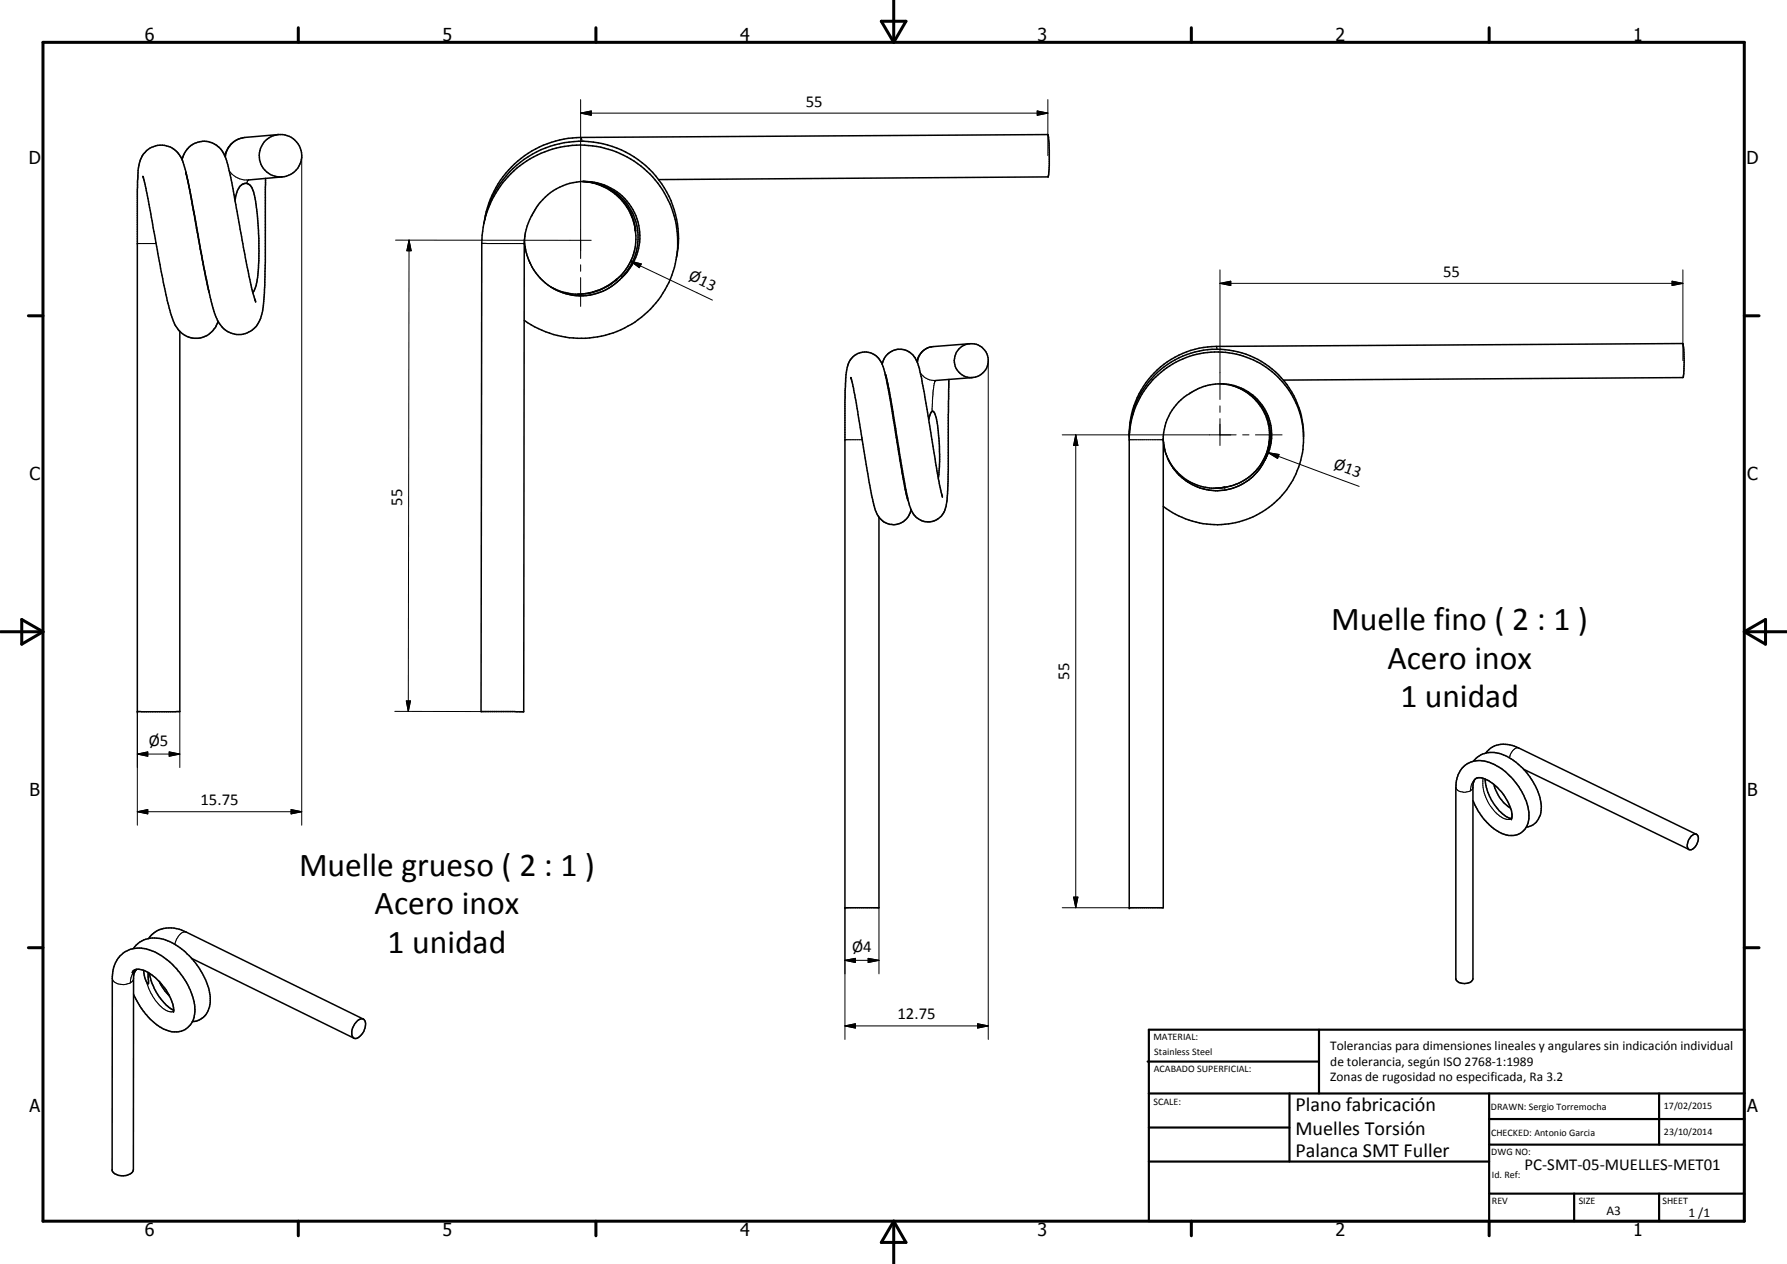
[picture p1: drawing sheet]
<svg xmlns="http://www.w3.org/2000/svg" width="420mm" height="297mm" viewBox="0 0 420 297" stroke-linecap="round" stroke-linejoin="round" font-family="sans-serif">
<g fill="none" stroke="#000" stroke-width=".35">
<path d="M42.8 37.5a5.3 5.3 0 0 1 5.1-4.3 5.3 5.3 0 0 1 5.3 4.2 249.2 249.2 0 0 1 4 20.7l1.9 9.4 1 3.3M65.5 31.6l-7.9 .7a5.2 5.2 0 0 0-4.5 3.5l-.2 .9M246.3 31.6h.1M246.3 31.6l-109.7 .7a23.1 23.1 0 0 0-22.7 19.4M246.4 31.6l.3 3.7v3.6l-.2 2.7-91.7 .6M33.6 41.4v.2M33.6 41.5h.1M33.6 41.6l1.2 5.1 2.5 13.8a88 88 0 0 0 3.8 15.7 5.4 5.4 0 0 0 5.3 3.3 5.4 5.4 0 0 0 4.9-4M43.7 40.6l.1 .5M43.8 41.1l.2 .5M43.8 41.1l1.4 6.3 3.1 17.7 .9 3.6M43.8 41.1l-.8-3a5.2 5.2 0 0 0-4.4-4 5.2 5.2 0 0 0-5.3 2.8l-.5 1.4-.3 1.7-.2 4.5v122.7h10v-89.3"/>
<path d="M44 41.7l.1 .4M44.1 42.3l.1 .4M44.2 42.9l3.8 20.3M45.5 49.6l.1 .6M55.3 47a4 4 0 0 1 2.3-3.9 2.1 2.1 0 0 1 2 1.9l.9 5.2 .4 5.8v5.3a16.1 16.1 0 0 1-1.3 7.3l-.1 .1M62.4 41.9v19.7a65.6 65.6 0 0 1-.9 12.3 5.4 5.4 0 0 1-4.9 4.7 5.4 5.4 0 0 1-5.6-3.8 72.4 72.4 0 0 1-2.9-11.2M66.4 41.6l-7.9 .7M113.8 52.5l-.4 2.8-.1 1.9-.2 110 10 .1 .2-110.9M114 51.5a23 23 0 0 1 26.6-17 23 23 0 0 1 18.5 25.6 22.8 22.8 0 0 1-35.8 15.2M114 51.5a23 23 0 0 1 26.5-18 23 23 0 0 1 18.7 25.9l-.2 1.1M114 51.5l-.3 1.1M123.3 56.4a15 15 0 0 1 2.4-6.9 13.2 13.2 0 0 1 14.2-6.6 13.2 13.2 0 0 1 10.5 11.6 12.8 12.8 0 0 1-4.1 10.7"/>
<path d="M123.3 56.3a13.3 13.3 0 0 0 20.5 11l2.4-2.1M136.9 42.7a13.2 13.2 0 0 1 12.4 10.9v.2M137.1 42.7a12.6 12.6 0 0 1 12.3 11.4v-.3M137.2 42.6a13.2 13.2 0 0 1 11.7 7.9 13.2 13.2 0 0 1-2 13.9l-.7 .8M149.3 53.8a12.7 12.7 0 0 1-4.4 12M47.8 62.1h.1M144.3 66.2l-.6 .4a13.9 13.9 0 0 1-7.9 2.5M144.3 66.2a13.1 13.1 0 0 1-14.8 1.2M144.8 65.8l-.5 .4M144.9 65.7l-.1 .1M144.9 65.7h.1M145 65.7l-.7 .5"/>
<path d="M146.2 65.2v.1M146.2 65.2h.1M200.1 88.7l.6 2.5 1.7 10.1a184.3 184.3 0 0 0 3.2 17.8 4.6 4.6 0 0 0 6.1 3.9 4.3 4.3 0 0 0 2.5-3.2M207.4 85.6a4.2 4.2 0 0 1 3.3-3.5 4.2 4.2 0 0 1 4.4 1.9l.2 .4a38.6 38.6 0 0 1 2.3 9.6l2.3 13.9a52.3 52.3 0 0 0 1.7 8.6v.1M207.4 85.6l.7 2 .8 4.1 3.1 19.2 1.4 6.4M207.4 85.6a4.3 4.3 0 0 0-4.7-2.8 4.3 4.3 0 0 0-3.6 4.1l-.3 2.1-.1 5v119.3h8v-91.8M208.2 88.1l1.3 5.7 2.7 16.9a37.6 37.6 0 0 0 2.4 9.8 4.2 4.2 0 0 0 4.6 2 4.2 4.2 0 0 0 3.3-3.9l.4-5.4 .2-24M219.2 96.6a2.36 2.36 0 0 0-.9 2M219.2 96.6h.1M219.3 96.6a1.82 1.82 0 0 1 .8 1.6 52.3 52.3 0 0 1 .5 14.2M228 80.8l-8.6 .6a4.3 4.3 0 0 0-3.8 3.5M228.7 88.7l-8.7 .7"/>
<path d="M287.6 90.2a12.3 12.3 0 0 1 10 17.4l-.1 .2M289.7 90.6a12.2 12.2 0 0 1 8.6 9.5 12.2 12.2 0 0 1-4.6 12 12.1 12.1 0 0 1-5.8 2.4M301.7 89.3l94-.6 .3-3-.1-3.6-.3-1.4-109.6 .7a20.7 20.7 0 0 0-20.5 19.9v112h8v-110.8a13.8 13.8 0 0 1 12.3-12.2 11.9 11.9 0 0 1 11.7 17.6v-.1M265.5 102a20.6 20.6 0 0 1 24.9-19.5 20.6 20.6 0 0 1 14.6 28.1 20.4 20.4 0 0 1-31.5 8.4M273.5 103.5a12.5 12.5 0 0 0 1 4.2M274.5 107.7a13.1 13.1 0 0 0 5.7 6.1 12.5 12.5 0 0 0 17.3-6M274.5 107.7l.2 .4M274.8 108.2a12.2 12.2 0 0 0 11.7 6.5M287.4 114.6l-1.4 .1M287.6 114.6l-.8 .1M287.9 114.5l-.3 .1M287.9 114.5h.1"/>
<path d="M306.5 102.2a20.5 20.5 0 0 0-20.6-19.5 20.5 20.5 0 0 0-20.4 19.8M346.4 178.9a6.1 6.1 0 0 1 8-1.1 14.7 14.7 0 0 1 5 4.3 11.7 11.7 0 0 1 2.8 9.2 4 4 0 0 1-3.4 3.1M349.3 177a5.6 5.6 0 0 1 6.8-1.7l42.8 20.8M346.3 188.1l.5 1.2a13 13 0 0 0 7.3 6.9 4.2 4.2 0 0 0 5.4-3.9l-.1-1.7-.5-2.1a15.8 15.8 0 0 0-8.8-9.3 5.6 5.6 0 0 0-7.8 5.5v45.5a2.5 2.5 0 0 0 4 0v-45.5a1.71 1.71 0 0 1 .8-1.8 1.71 1.71 0 0 1 1.9 .1 11.6 11.6 0 0 1 6.5 8.3l-.1 1.1M349.2 183.1v.3a11.4 11.4 0 0 0 1.4 4.6 8.6 8.6 0 0 0 4.7 4.4h.1M351.2 184.3a10 10 0 0 0 2.1 4.1l1.9 1.5M355.4 192.4h.1M358.2 180.8l39 18.8M397.7 196.5a.88 .88 0 0 1 .8-.5 .88 .88 0 0 1 .8 .6 3.1 3.1 0 0 1-1.6 3.1 .93 .93 0 0 1-.9-.4 .93 .93 0 0 1 0-1.1l.3-.9zM31.3 222.9a6.8 6.8 0 0 1 9.1-1.4 17.9 17.9 0 0 1 9 12.7 6 6 0 0 1-1.5 4.8l-1.1 .7-1.6 .4M31.4 228.1l.7-.3-.9 .9-.1-.3zM31.8 228.2l-.4 1.4v45.3a2.28 2.28 0 0 1-2.8 1.4 2.05 2.05 0 0 1-2.2-1.4v-45.4a6.4 6.4 0 0 1 9.2-6.1 17.8 17.8 0 0 1 10.2 13.1 5 5 0 0 1-3.9 6 8.6 8.6 0 0 1-6.9-3.3l-2.1-2.8-1.5-2.8"/>
<path d="M32.1 227.8a6.6 6.6 0 0 1 4.6 2.1l.9 .9a11.6 11.6 0 0 1 3.2 6.7v.3M33.8 228a4.6 4.6 0 0 0 1 3.2l.1-.1-.1-2.6M35 220.6a6.4 6.4 0 0 1 8.3-1.8l42.1 20.7M35.1 228.7a13.7 13.7 0 0 0 4.2 7.6l1.5 1.1M37.5 230.6l.7 1.5 1.6 2M45 225.2l38.2 18.8M83.9 240.1a1.17 1.17 0 0 1 1.9-.3 3.4 3.4 0 0 1-2.3 4.3 1.48 1.48 0 0 1-.7-2.1l.6-1.4z"/>
<circle cx="65.9" cy="36.6" r="5"/>
<circle cx="228.4" cy="84.7" r="4"/>
</g>
<g fill="none" stroke="#000" stroke-width=".25">
<path d="M57.6 32.3a5.1 5.1 0 0 0-4.6 4.7M136.6 32.3l.3 .9M32.3 57.2h.1M32.3 57.2h4.4M53.9 40.1a5 5 0 0 0 4.6 2.2M58.4 42.3l-.4 .8M113.3 57.2h10M123.3 57.2h.1M123.5 54.9l-.2 2.3M149.3 58.3a12.6 12.6 0 0 1-4.3 7.4M124.4 61.4a13 13 0 0 0 21.8 3.9M216.4 87.6a4 4 0 0 0 3.6 1.8 7.6 7.6 0 0 0-.7 4l-.2 3.3"/>
<path d="M219.4 81.4a4 4 0 0 0-3.7 3.9M286 81.4l.2 .7M198.7 103.3h.1M198.7 103.3h4M202.6 102.9v.4M210.8 102.2v1M265.5 103.3h.1M265.5 103.3h8M273.5 103a12.6 12.6 0 0 0 14.9 12.1 12.5 12.5 0 0 0 9.1-7.2M298.5 102.4a12.3 12.3 0 0 1-10.8 12.2M357.1 175.8a2.32 2.32 0 0 0-2.2 2.3M342.3 185a1.69 1.69 0 0 0 1.8 1.2l1.6-.4"/>
<path d="M346.3 185l-.1 .4-.5 .4M347 182.9l-.5 .5-.4 .7-.4 1.7M348.7 182.9a9.8 9.8 0 0 0 4.9 9.5 2.17 2.17 0 0 0 1.8 0M43.8 219.1a2.49 2.49 0 0 0-2.5 2.1l-.2 .7M26.4 229.9a1.83 1.83 0 0 0 2 1.4l1 .1 1.2-.4M31.3 228.6a3.9 3.9 0 0 0-.7 2.4M31.4 229.9l-.2 .6-.6 .5M34.5 230.9a10.4 10.4 0 0 0 5 6.8h1.3"/>
</g>
<g fill="#000">
<circle cx="43.7" cy="40.6" r=".18"/>
<circle cx="149.4" cy="54.1" r=".18"/>
<circle cx="60.1" cy="70.8" r=".18"/>
<circle cx="145" cy="65.7" r=".18"/>
<circle cx="200.1" cy="88.7" r=".18"/>
<circle cx="208.2" cy="88.1" r=".18"/>
<circle cx="213.4" cy="117.3" r=".18"/>
<circle cx="221.6" cy="116.6" r=".18"/>
<circle cx="288" cy="114.5" r=".18"/>
<circle cx="297.5" cy="107.9" r=".18"/>
<circle cx="32.3" cy="167.2" r=".18"/>
<circle cx="355.4" cy="192.4" r=".18"/>
<circle cx="198.7" cy="213.3" r=".18"/>
<circle cx="265.5" cy="213.3" r=".18"/>
<circle cx="31.3" cy="228.6" r=".18"/>
</g>
<g fill="none" stroke="#000" stroke-width=".71">
<path d="M10.1 9.9h400v277.1h-400zM70.1 6.5v3.4M140.1 6.5v3.4M207.2 5h5.8l-2.9 4.9zM210.1 0v9.9M280.1 6.5v3.4M350.1 6.5v3.4M6.7 74.2h3.4M410.1 74.2h3.5M.1 148.5h10M5.1 145.6l5 2.9-5 2.9zM410.1 148.5h10"/>
<path d="M410.1 148.5l5-2.9v5.8zM6.7 222.7h3.4M410.1 222.7h3.5M70.1 287v3.4M140.1 287v3.4M210.1 287v10M210.1 287l2.9 5h-5.8zM280.1 287v3.4M350.1 287v3.4"/>
</g>
<g fill="none" stroke="#000" stroke-width=".51">
<path d="M269.8 249.5h40.3M270.1 242h140v45h-140zM270.1 257h140M303.2 257v16M310.1 242v15M350.1 257v30M390.1 257v12M270.1 265h33.1M270.1 273h80M350.1 269h60M350.1 263h60M350.1 280.5h60"/>
<path d="M370.1 280.5v6.5M390.1 280.5v6.5"/>
</g>
<g fill="none" stroke="#000" stroke-width=".24">
<path d="M70.9 36.6v157.3M136.5 26.6l2.5-.5v1zM136.5 23.4v37.3M136.5 26.6h109.9M243.9 26.1l2.5 .5-2.5 .5zM246.4 23.4v13.2M93 56.4l46 .1M96.2 56.4l.5 2.5h-1zM96.2 56.4l-.2 110.8M136.5 62.2v1.6M136.5 65.2v6.8M148.3 61.4l2.5 .6-.5 .9z"/>
<path d="M148.3 61.4l19.2 9.1M286.8 66.6l2.6-.5v1zM286.8 63.4v30.5M286.8 66.6h108.9M393.1 66.1l2.6 .5-2.6 .5zM395.7 63.4v21.4M232.4 84.8v159.5M286.8 95.4v1.5M286.8 98.4v6.3M249.8 102.2h40.8M252.9 102.2l.5 2.5h-1zM252.9 102.2v111.1"/>
<path d="M292.2 102.2h1.5M295.2 102.2h6.2M298.2 106.4l2.5 .4-.3 .9zM298.2 106.4l21.4 7.9M32.3 177.2l2.4-.5v1zM32.3 167.2v26.7M32.3 177.2h10M39.8 176.7l2.5 .5-2.5 .5zM42.3 167.2v13.2M92.8 167.2h20.3M95.5 164.7h1l-.5 2.5zM32.3 190.8l2.4-.6v1.1z"/>
<path d="M32.3 190.8h38.6M68.4 190.2l2.5 .6-2.5 .5zM198.7 213.3v31M206.7 213.3v15.6M249.8 213.3h15.7M252.4 210.8h1l-.5 2.5zM198.7 225.7l2.4-.5v1zM198.7 225.7h8M204.1 225.2l2.6 .5-2.6 .5zM198.7 241.1l2.4-.5v1zM198.7 241.1h33.7M229.9 240.6l2.5 .5-2.5 .5z"/>
</g>
<g fill="#000">
<path d="M136.5 26.6l2.5-.5v1zM243.9 26.1l2.5 .5-2.5 .5zM96.2 56.4l.5 2.5h-1zM148.3 61.4l2.5 .6-.5 .9zM286.8 66.6l2.6-.5v1zM393.1 66.1l2.6 .5-2.6 .5zM252.9 102.2l.5 2.5h-1zM298.2 106.4l2.5 .4-.3 .9zM32.3 177.2l2.4-.5v1zM39.8 176.7l2.5 .5-2.5 .5zM95.5 164.7h1l-.5 2.5zM32.3 190.8l2.4-.6v1.1z"/>
<path d="M68.4 190.2l2.5 .6-2.5 .5zM252.4 210.8h1l-.5 2.5zM198.7 225.7l2.4-.5v1zM204.1 225.2l2.6 .5-2.6 .5zM198.7 241.1l2.4-.5v1zM229.9 240.6l2.5 .5-2.5 .5z"/>
</g>
<g font-size="7.9">
<text x="313" y="148.1">Muelle fino ( 2 : 1 )</text>
<text x="326.2" y="157.1">Acero inox</text>
<text x="329.3" y="166.1">1 unidad</text>
<text x="70.3" y="205.9">Muelle grueso ( 2 : 1 )</text>
<text x="88.1" y="214.8">Acero inox</text>
<text x="91.1" y="223.9">1 unidad</text>
</g>
<g font-size="4.7">
<text x="304.6" y="261.2">Plano fabricación</text>
<text x="304.6" y="266.6">Muelles Torsión</text>
<text x="304.6" y="272">Palanca SMT Fuller</text>
</g>
<g font-size="4.2">
<text x="34" y="9.6">6</text>
<text x="104" y="9.6">5</text>
<text x="174" y="9.6">4</text>
<text x="244" y="9.6">3</text>
<text x="314" y="9.6">2</text>
<text x="384" y="9.6">1</text>
<text x="6.8" y="38.7">D</text>
<text x="410.6" y="38.7">D</text>
<text x="7" y="112.9">C</text>
<text x="410.8" y="112.9">C</text>
<text x="7" y="187.1">B</text>
<text x="410.8" y="187.1">B</text>
<text x="7" y="261.4">A</text>
<text x="410.8" y="261.4">A</text>
<text x="34" y="290.4">6</text>
<text x="104" y="290.4">5</text>
<text x="174" y="290.4">4</text>
<text x="244" y="290.4">3</text>
<text x="314" y="290.4">2</text>
<text x="384" y="290.4">1</text>
</g>
<g font-size="3.9">
<text x="189.5" y="25.1">55</text>
<text x="161.7" y="65.6" transform="rotate(26 161.7 65.6)">Ø13</text>
<text x="339.3" y="65.1">55</text>
<text x="313.4" y="109.9" transform="rotate(20 313.4 109.9)">Ø13</text>
<text x="94.6" y="118.8" transform="rotate(-90 94.6 118.8)">55</text>
<text x="251.4" y="159.8" transform="rotate(-90 251.4 159.8)">55</text>
<text x="35" y="175.3">Ø5</text>
<text x="47.1" y="189.2">15.75</text>
<text x="200.4" y="223.7">Ø4</text>
<text x="211" y="239.6">12.75</text>
<text x="358.5" y="275">PC-SMT-05-MUELLES-MET01</text>
</g>
<g font-size="3.1">
<text x="312.7" y="246.8">Tolerancias para dimensiones lineales y angulares sin indicación individual</text>
<text x="312.7" y="250.4">de tolerancia, según ISO 2768-1:1989</text>
<text x="312.7" y="254">Zonas de rugosidad no especificada, Ra 3.2</text>
<text x="377.7" y="285.6">A3</text>
<text x="397" y="285.9">1 /1</text>
</g>
<g font-size="2.4">
<text x="271.2" y="244.4">MATERIAL:</text>
<text x="271.3" y="252">ACABADO SUPERFICIAL:</text>
<text x="271.4" y="247.9">Stainless Steel</text>
<text x="271.2" y="259.7">SCALE:</text>
<text x="350.6" y="260.8">DRAWN: Sergio Torremocha</text>
<text x="391.2" y="260.6">17/02/2015</text>
<text x="350.6" y="267">CHECKED: Antonio Garcia</text>
<text x="391.2" y="266.7">23/10/2014</text>
<text x="350.6" y="271.4">DWG NO:</text>
<text x="350.8" y="276.9">Id. Ref:</text>
<text x="350.8" y="282.8">REV</text>
<text x="371.2" y="282.9">SIZE</text>
<text x="390.9" y="282.9">SHEET</text>
</g>
</svg>
